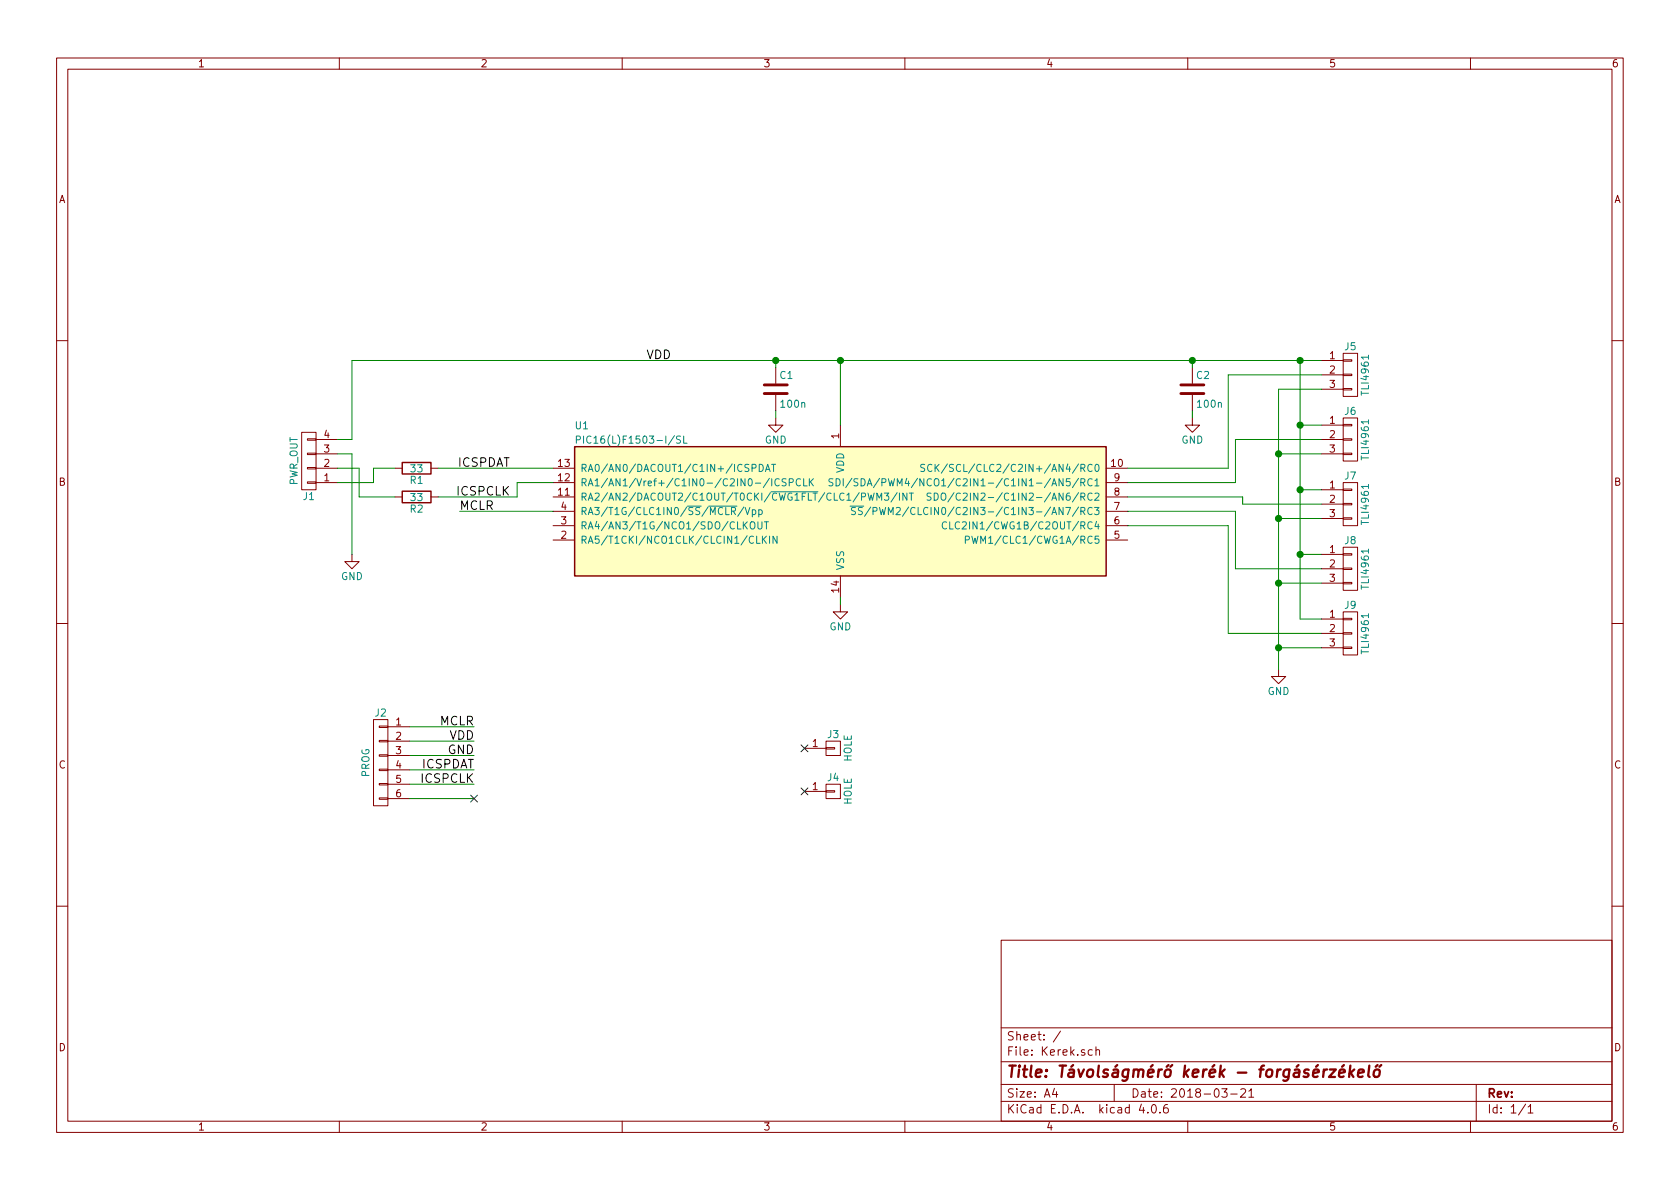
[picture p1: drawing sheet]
EESchema Schematic File Version 2
LIBS:power
LIBS:device
LIBS:transistors
LIBS:conn
LIBS:linear
LIBS:regul
LIBS:74xx
LIBS:cmos4000
LIBS:adc-dac
LIBS:memory
LIBS:xilinx
LIBS:microcontrollers
LIBS:dsp
LIBS:microchip
LIBS:analog_switches
LIBS:motorola
LIBS:texas
LIBS:intel
LIBS:audio
LIBS:interface
LIBS:digital-audio
LIBS:philips
LIBS:display
LIBS:cypress
LIBS:siliconi
LIBS:opto
LIBS:atmel
LIBS:contrib
LIBS:valves
LIBS:microchip_pic16mcu
LIBS:kontrollerek
LIBS:Kerek-cache
EELAYER 25 0
EELAYER END
$Descr A4 11693 8268
encoding utf-8
Sheet 1 1
Title "Távolságmérő kerék - forgásérzékelő"
Date "2018-03-21"
Rev ""
Comp ""
Comment1 ""
Comment2 ""
Comment3 ""
Comment4 ""
$EndDescr
$Comp
L CONN_01X04 J1
U 1 1
P 2150 3200
F 0 "J1" H 2150 3450 50  0000 C CNN
F 1 "PWR_OUT" V 2250 3200 50  0000 C CNN
F 2 "Connectors_JST:JST_PH_S4B-PH-K_04x2.00mm_Angled" H 2150 3200 50  0001 C CNN
F 3 "" H 2150 3200 50  0001 C CNN
	1    2150 3200
	-1   0    0    1   
$EndComp
$Comp
L PIC16(L)F1503-I/SL U1
U 1 1
P 5850 3550
F 0 "U1" H 4000 4150 50  0000 L CNN
F 1 "PIC16(L)F1503-I/SL" H 4000 4050 50  0000 L CNN
F 2 "Housings_SOIC:SOIC-14_3.9x8.7mm_Pitch1.27mm" H 5850 3550 50  0001 C CNN
F 3 "" H 5850 3550 50  0001 C CNN
	1    5850 3550
	1    0    0    -1  
$EndComp
$Comp
L C C1
U 1 1
P 5400 2700
F 0 "C1" H 5425 2800 50  0000 L CNN
F 1 "100n" H 5425 2600 50  0000 L CNN
F 2 "Capacitors_SMD:C_1206_HandSoldering" H 5438 2550 50  0001 C CNN
F 3 "" H 5400 2700 50  0001 C CNN
	1    5400 2700
	1    0    0    -1  
$EndComp
Wire Wire Line
	2450 2500 9200 2500
Wire Wire Line
	5850 2500 5850 2950
Wire Wire Line
	5400 2550 5400 2500
Connection ~ 5400 2500
$Comp
L GND #PWR01
U 1 1
P 5850 4200
F 0 "#PWR01" H 5850 3950 50  0001 C CNN
F 1 "GND" H 5850 4050 50  0000 C CNN
F 2 "" H 5850 4200 50  0001 C CNN
F 3 "" H 5850 4200 50  0001 C CNN
	1    5850 4200
	1    0    0    -1  
$EndComp
$Comp
L GND #PWR02
U 1 1
P 2450 3850
F 0 "#PWR02" H 2450 3600 50  0001 C CNN
F 1 "GND" H 2450 3700 50  0000 C CNN
F 2 "" H 2450 3850 50  0001 C CNN
F 3 "" H 2450 3850 50  0001 C CNN
	1    2450 3850
	1    0    0    -1  
$EndComp
$Comp
L GND #PWR03
U 1 1
P 5400 2900
F 0 "#PWR03" H 5400 2650 50  0001 C CNN
F 1 "GND" H 5400 2750 50  0000 C CNN
F 2 "" H 5400 2900 50  0001 C CNN
F 3 "" H 5400 2900 50  0001 C CNN
	1    5400 2900
	1    0    0    -1  
$EndComp
Wire Wire Line
	5400 2850 5400 2900
Wire Wire Line
	5850 4150 5850 4200
$Comp
L R R1
U 1 1
P 2900 3250
F 0 "R1" V 2980 3250 50  0000 C CNN
F 1 "33" V 2900 3250 50  0000 C CNN
F 2 "Resistors_SMD:R_0805_HandSoldering" V 2830 3250 50  0001 C CNN
F 3 "" H 2900 3250 50  0001 C CNN
	1    2900 3250
	0    1    1    0   
$EndComp
Wire Wire Line
	3050 3250 3850 3250
Wire Wire Line
	3050 3450 3600 3450
Wire Wire Line
	3600 3450 3600 3350
Wire Wire Line
	3600 3350 3850 3350
$Comp
L R R2
U 1 1
P 2900 3450
F 0 "R2" V 2980 3450 50  0000 C CNN
F 1 "33" V 2900 3450 50  0000 C CNN
F 2 "Resistors_SMD:R_0805_HandSoldering" V 2830 3450 50  0001 C CNN
F 3 "" H 2900 3450 50  0001 C CNN
	1    2900 3450
	0    1    1    0   
$EndComp
$Comp
L CONN_01X03 J5
U 1 1
P 9400 2600
F 0 "J5" H 9400 2800 50  0000 C CNN
F 1 "TLI4961" V 9500 2600 50  0000 C CNN
F 2 "TO_SOT_Packages_SMD:SOT-23" H 9400 2600 50  0001 C CNN
F 3 "" H 9400 2600 50  0001 C CNN
	1    9400 2600
	1    0    0    -1  
$EndComp
Wire Wire Line
	8550 3250 7850 3250
Connection ~ 5850 2500
Wire Wire Line
	8550 2600 8550 3250
Wire Wire Line
	8550 2600 9200 2600
$Comp
L GND #PWR04
U 1 1
P 8900 4650
F 0 "#PWR04" H 8900 4400 50  0001 C CNN
F 1 "GND" H 8900 4500 50  0000 C CNN
F 2 "" H 8900 4650 50  0001 C CNN
F 3 "" H 8900 4650 50  0001 C CNN
	1    8900 4650
	1    0    0    -1  
$EndComp
Wire Wire Line
	9200 2700 8900 2700
Wire Wire Line
	8900 2700 8900 4650
Wire Wire Line
	9200 2950 9050 2950
Wire Wire Line
	9050 2500 9050 4300
Connection ~ 9050 2500
Wire Wire Line
	9050 3400 9200 3400
Connection ~ 9050 2950
Wire Wire Line
	9050 3850 9200 3850
Connection ~ 9050 3400
Wire Wire Line
	9050 4300 9200 4300
Connection ~ 9050 3850
Wire Wire Line
	9200 3150 8900 3150
Connection ~ 8900 3150
Wire Wire Line
	9200 3600 8900 3600
Connection ~ 8900 3600
Wire Wire Line
	9200 4050 8900 4050
Connection ~ 8900 4050
Wire Wire Line
	9200 4500 8900 4500
Connection ~ 8900 4500
Wire Wire Line
	9200 4400 8550 4400
Wire Wire Line
	8550 4400 8550 3650
Wire Wire Line
	8550 3650 7850 3650
Wire Wire Line
	9200 3950 8600 3950
Wire Wire Line
	8600 3950 8600 3550
Wire Wire Line
	8600 3550 7850 3550
Wire Wire Line
	9200 3500 8650 3500
Wire Wire Line
	8650 3500 8650 3450
Wire Wire Line
	8650 3450 7850 3450
Wire Wire Line
	9200 3050 8600 3050
Wire Wire Line
	8600 3050 8600 3350
Wire Wire Line
	8600 3350 7850 3350
$Comp
L C C2
U 1 1
P 8300 2700
F 0 "C2" H 8325 2800 50  0000 L CNN
F 1 "100n" H 8325 2600 50  0000 L CNN
F 2 "Capacitors_SMD:C_1206_HandSoldering" H 8338 2550 50  0001 C CNN
F 3 "" H 8300 2700 50  0001 C CNN
	1    8300 2700
	1    0    0    -1  
$EndComp
$Comp
L GND #PWR05
U 1 1
P 8300 2900
F 0 "#PWR05" H 8300 2650 50  0001 C CNN
F 1 "GND" H 8300 2750 50  0000 C CNN
F 2 "" H 8300 2900 50  0001 C CNN
F 3 "" H 8300 2900 50  0001 C CNN
	1    8300 2900
	1    0    0    -1  
$EndComp
Wire Wire Line
	8300 2900 8300 2850
Wire Wire Line
	8300 2550 8300 2500
Connection ~ 8300 2500
$Comp
L CONN_01X01 J3
U 1 1
P 5800 5200
F 0 "J3" H 5800 5300 50  0000 C CNN
F 1 "HOLE" V 5900 5200 50  0000 C CNN
F 2 "Mounting_Holes:MountingHole_3mm" H 5800 5200 50  0001 C CNN
F 3 "" H 5800 5200 50  0001 C CNN
	1    5800 5200
	1    0    0    -1  
$EndComp
NoConn ~ 5600 5200
$Comp
L CONN_01X01 J4
U 1 1
P 5800 5500
F 0 "J4" H 5800 5600 50  0000 C CNN
F 1 "HOLE" V 5900 5500 50  0000 C CNN
F 2 "Mounting_Holes:MountingHole_3mm" H 5800 5500 50  0001 C CNN
F 3 "" H 5800 5500 50  0001 C CNN
	1    5800 5500
	1    0    0    -1  
$EndComp
NoConn ~ 5600 5500
Wire Wire Line
	2850 5050 3300 5050
Wire Wire Line
	2850 5150 3300 5150
Wire Wire Line
	2850 5250 3300 5250
Wire Wire Line
	2850 5350 3300 5350
Wire Wire Line
	2850 5450 3300 5450
Text Label 4500 2500 0    60   ~ 0
VDD
Text Label 3300 5150 2    60   ~ 0
VDD
Text Label 3300 5250 2    60   ~ 0
GND
Text Label 3300 5350 2    60   ~ 0
ICSPDAT
Text Label 3300 5450 2    60   ~ 0
ICSPCLK
Text Label 3300 5050 2    60   ~ 0
MCLR
Wire Wire Line
	2450 2500 2450 3050
Wire Wire Line
	2450 3050 2350 3050
Wire Wire Line
	2450 3850 2450 3150
Wire Wire Line
	2450 3150 2350 3150
$Comp
L CONN_01X06 J2
U 1 1
P 2650 5300
F 0 "J2" H 2650 5650 50  0000 C CNN
F 1 "PROG" V 2750 5300 50  0000 C CNN
F 2 "Pin_Headers:Pin_Header_Straight_1x06_Pitch2.54mm" H 2650 5300 50  0001 C CNN
F 3 "" H 2650 5300 50  0001 C CNN
	1    2650 5300
	-1   0    0    -1  
$EndComp
Wire Wire Line
	2850 5550 3300 5550
NoConn ~ 3300 5550
Wire Wire Line
	3850 3550 3200 3550
Text Label 3550 3250 2    60   ~ 0
ICSPDAT
Text Label 3550 3450 2    60   ~ 0
ICSPCLK
Text Label 3200 3550 0    60   ~ 0
MCLR
$Comp
L CONN_01X03 J6
U 1 1
P 9400 3050
F 0 "J6" H 9400 3250 50  0000 C CNN
F 1 "TLI4961" V 9500 3050 50  0000 C CNN
F 2 "TO_SOT_Packages_SMD:SOT-23" H 9400 3050 50  0001 C CNN
F 3 "" H 9400 3050 50  0001 C CNN
	1    9400 3050
	1    0    0    -1  
$EndComp
$Comp
L CONN_01X03 J7
U 1 1
P 9400 3500
F 0 "J7" H 9400 3700 50  0000 C CNN
F 1 "TLI4961" V 9500 3500 50  0000 C CNN
F 2 "TO_SOT_Packages_SMD:SOT-23" H 9400 3500 50  0001 C CNN
F 3 "" H 9400 3500 50  0001 C CNN
	1    9400 3500
	1    0    0    -1  
$EndComp
$Comp
L CONN_01X03 J8
U 1 1
P 9400 3950
F 0 "J8" H 9400 4150 50  0000 C CNN
F 1 "TLI4961" V 9500 3950 50  0000 C CNN
F 2 "TO_SOT_Packages_SMD:SOT-23" H 9400 3950 50  0001 C CNN
F 3 "" H 9400 3950 50  0001 C CNN
	1    9400 3950
	1    0    0    -1  
$EndComp
$Comp
L CONN_01X03 J9
U 1 1
P 9400 4400
F 0 "J9" H 9400 4600 50  0000 C CNN
F 1 "TLI4961" V 9500 4400 50  0000 C CNN
F 2 "TO_SOT_Packages_SMD:SOT-23" H 9400 4400 50  0001 C CNN
F 3 "" H 9400 4400 50  0001 C CNN
	1    9400 4400
	1    0    0    -1  
$EndComp
Wire Wire Line
	2350 3250 2500 3250
Wire Wire Line
	2500 3250 2500 3450
Wire Wire Line
	2500 3450 2750 3450
Wire Wire Line
	2750 3250 2600 3250
Wire Wire Line
	2600 3250 2600 3350
Wire Wire Line
	2600 3350 2350 3350
$EndSCHEMATC
